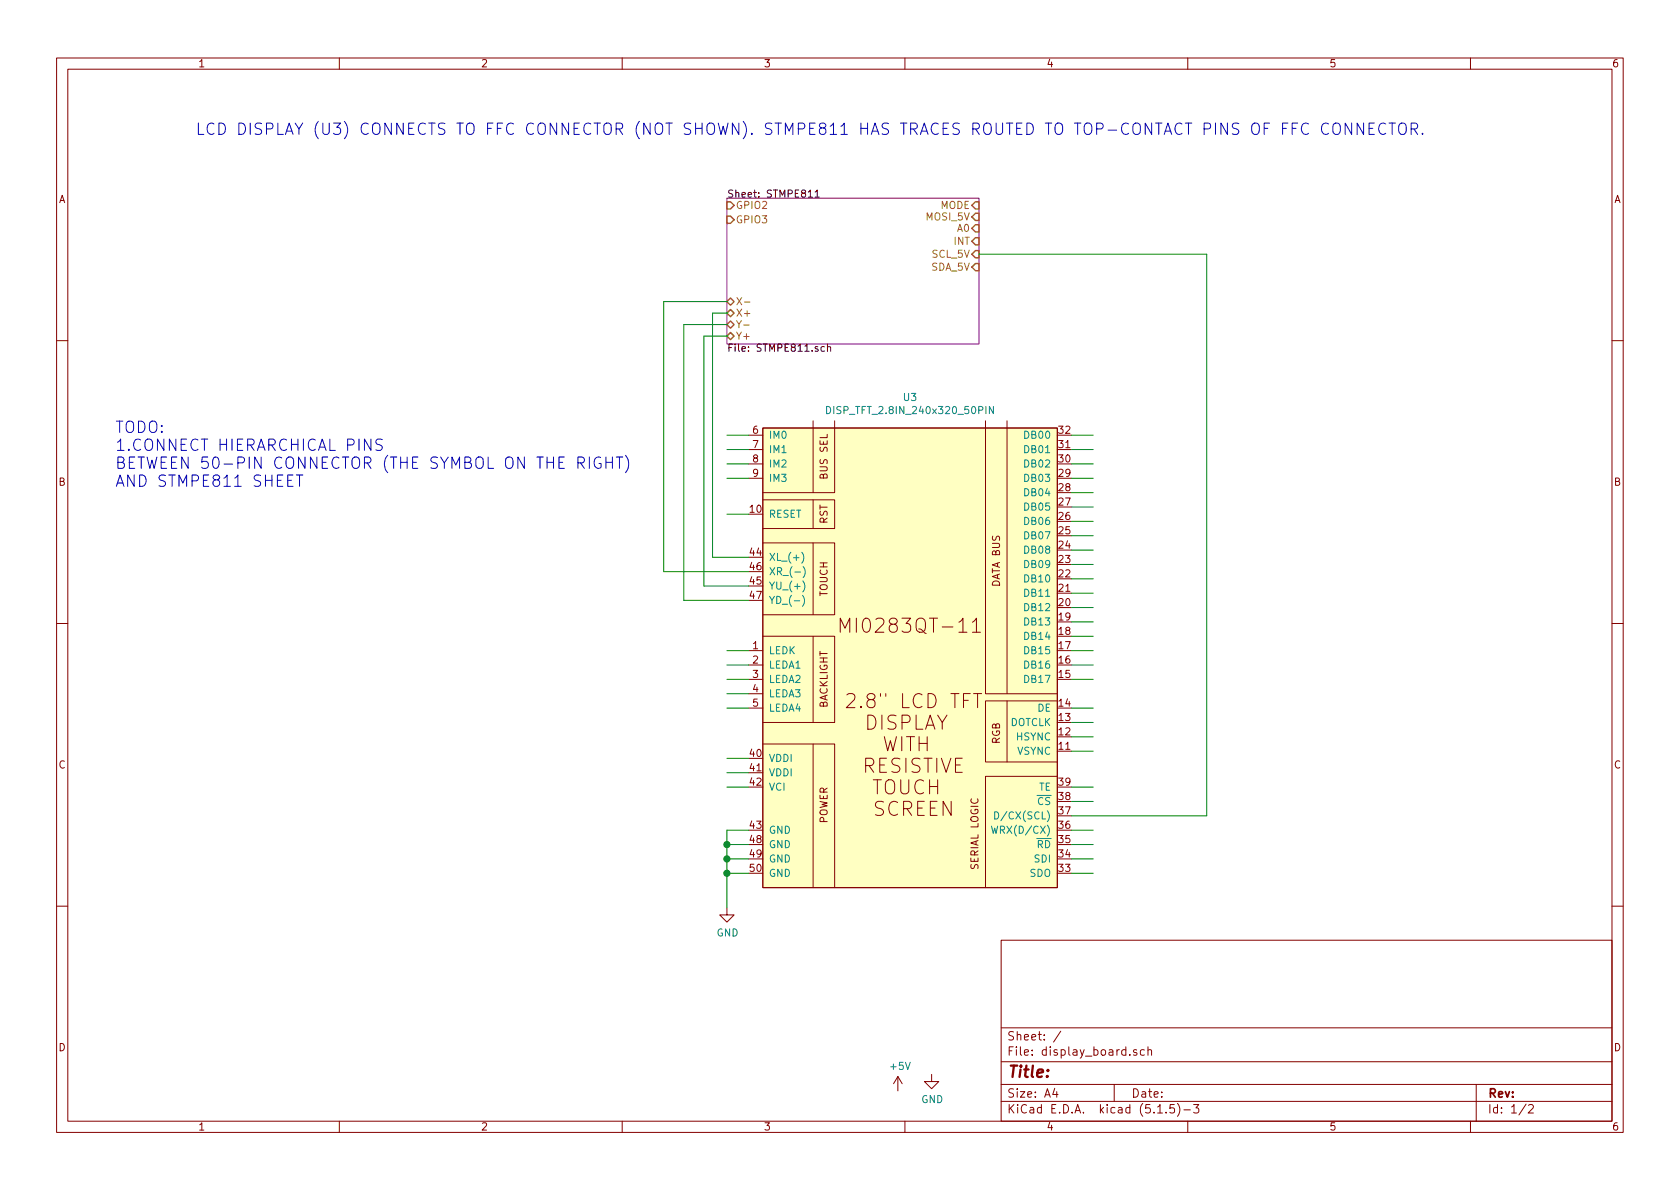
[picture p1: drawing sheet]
EESchema Schematic File Version 4
EELAYER 30 0
EELAYER END
$Descr A4 11693 8268
encoding utf-8
Sheet 1 2
Title ""
Date ""
Rev ""
Comp ""
Comment1 ""
Comment2 ""
Comment3 ""
Comment4 ""
$EndDescr
$Comp
L power:GND #PWR03
U 1 1
P 6485 7470
F 0 "#PWR03" H 6485 7220 50  0001 C CNN
F 1 "GND" H 6490 7297 50  0000 C CNN
F 2 "" H 6485 7470 50  0001 C CNN
F 3 "" H 6485 7470 50  0001 C CNN
	1    6485 7470
	1    0    0    -1  
$EndComp
$Comp
L power:+5V #PWR02
U 1 1
P 6250 7585
F 0 "#PWR02" H 6250 7435 50  0001 C CNN
F 1 "+5V" H 6265 7758 50  0000 C CNN
F 2 "" H 6250 7585 50  0001 C CNN
F 3 "" H 6250 7585 50  0001 C CNN
	1    6250 7585
	1    0    0    -1  
$EndComp
$Comp
L Display_Board:DISP_TFT_2.8IN_240x320_50PIN U3
U 1 1
P 6360 4470
F 0 "U3" H 6335 6185 50  0000 C CNN
F 1 "DISP_TFT_2.8IN_240x320_50PIN" H 6335 6094 50  0000 C CNN
F 2 "Display_Board:62684-502100ALF" H 6510 4470 50  0001 C CNN
F 3 "" H 6510 4470 50  0001 C CNN
	1    6360 4470
	1    0    0    -1  
$EndComp
Wire Wire Line
	7460 6070 7610 6070
Wire Wire Line
	7460 5970 7610 5970
Wire Wire Line
	7460 5870 7610 5870
Wire Wire Line
	7460 5770 7610 5770
Wire Wire Line
	7460 5570 7610 5570
Wire Wire Line
	7460 5470 7610 5470
Wire Wire Line
	7460 5220 7610 5220
Wire Wire Line
	7460 5120 7610 5120
Wire Wire Line
	7460 5020 7610 5020
Wire Wire Line
	7460 4920 7610 4920
Wire Wire Line
	7460 4720 7610 4720
Wire Wire Line
	7460 4620 7610 4620
Wire Wire Line
	7460 4520 7610 4520
Wire Wire Line
	7460 4420 7610 4420
Wire Wire Line
	7460 4320 7610 4320
Wire Wire Line
	7460 4220 7610 4220
Wire Wire Line
	7460 4120 7610 4120
Wire Wire Line
	7460 4020 7610 4020
Wire Wire Line
	7460 3920 7610 3920
Wire Wire Line
	7460 3820 7610 3820
Wire Wire Line
	7460 3720 7610 3720
Wire Wire Line
	7460 3620 7610 3620
Wire Wire Line
	7460 3520 7610 3520
Wire Wire Line
	7460 3420 7610 3420
Wire Wire Line
	7460 3320 7610 3320
Wire Wire Line
	7460 3220 7610 3220
Wire Wire Line
	7460 3120 7610 3120
Wire Wire Line
	7460 3020 7610 3020
Wire Wire Line
	5060 3220 5210 3220
Wire Wire Line
	5060 3120 5210 3120
Wire Wire Line
	5060 3020 5210 3020
Wire Wire Line
	5060 4520 5210 4520
Wire Wire Line
	5060 3570 5210 3570
Wire Wire Line
	5060 3320 5210 3320
Wire Wire Line
	5060 5470 5210 5470
Wire Wire Line
	5060 5370 5210 5370
Wire Wire Line
	5060 5270 5210 5270
Wire Wire Line
	5060 4920 5210 4920
Wire Wire Line
	5060 4820 5210 4820
Wire Wire Line
	5060 4720 5210 4720
Wire Wire Line
	5060 4620 5210 4620
Wire Wire Line
	5060 6070 5210 6070
Wire Wire Line
	5060 5970 5210 5970
Wire Wire Line
	5060 5870 5210 5870
Wire Wire Line
	5060 5770 5210 5770
Text Notes 1360 940  0    79   ~ 0
LCD DISPLAY (U3) CONNECTS TO FFC CONNECTOR (NOT SHOWN). STMPE811 HAS TRACES ROUTED TO TOP-CONTACT PINS OF FFC CONNECTOR.\n
Text Notes 800  3390 0    79   ~ 0
TODO:\n1.CONNECT HIERARCHICAL PINS\nBETWEEN 50-PIN CONNECTOR (THE SYMBOL ON THE RIGHT)\nAND STMPE811 SHEET
Wire Wire Line
	5060 5770 5060 5870
Wire Wire Line
	5060 5970 5060 5870
Connection ~ 5060 5870
Wire Wire Line
	5060 5970 5060 6070
Connection ~ 5060 5970
Wire Wire Line
	5060 6070 5060 6310
Connection ~ 5060 6070
$Comp
L power:GND #PWR?
U 1 1
P 5060 6310
F 0 "#PWR?" H 5060 6060 50  0001 C CNN
F 1 "GND" H 5065 6137 50  0000 C CNN
F 2 "" H 5060 6310 50  0001 C CNN
F 3 "" H 5060 6310 50  0001 C CNN
	1    5060 6310
	1    0    0    -1  
$EndComp
Wire Wire Line
	4960 3870 5210 3870
Wire Wire Line
	4960 2170 4960 3870
Wire Wire Line
	4620 3970 4620 2090
Wire Wire Line
	4620 3970 5210 3970
Wire Wire Line
	4900 4070 4900 2330
Wire Wire Line
	4900 4070 5210 4070
Wire Wire Line
	4760 2250 4760 4170
Wire Wire Line
	4760 4170 5210 4170
Wire Wire Line
	5060 2250 4760 2250
Wire Wire Line
	4900 2330 5060 2330
Wire Wire Line
	4620 2090 5060 2090
Wire Wire Line
	4960 2170 5060 2170
$Sheet
S 5060 1370 1755 1015
U 5E88FA4B
F0 "STMPE811" 50
F1 "STMPE811.sch" 50
F2 "GPIO2" I L 5060 1420 50 
F3 "GPIO3" I L 5060 1520 50 
F4 "MODE" I R 6815 1420 50 
F5 "MOSI_5V" I R 6815 1500 50 
F6 "A0" I R 6815 1580 50 
F7 "INT" I R 6815 1670 50 
F8 "SCL_5V" I R 6815 1760 50 
F9 "SDA_5V" I R 6815 1850 50 
F10 "Y+" B L 5060 2330 50 
F11 "Y-" B L 5060 2250 50 
F12 "X+" B L 5060 2170 50 
F13 "X-" B L 5060 2090 50 
$EndSheet
Wire Wire Line
	6815 1760 8400 1760
Wire Wire Line
	8400 1760 8400 5670
Wire Wire Line
	7460 5670 8400 5670
$EndSCHEMATC
